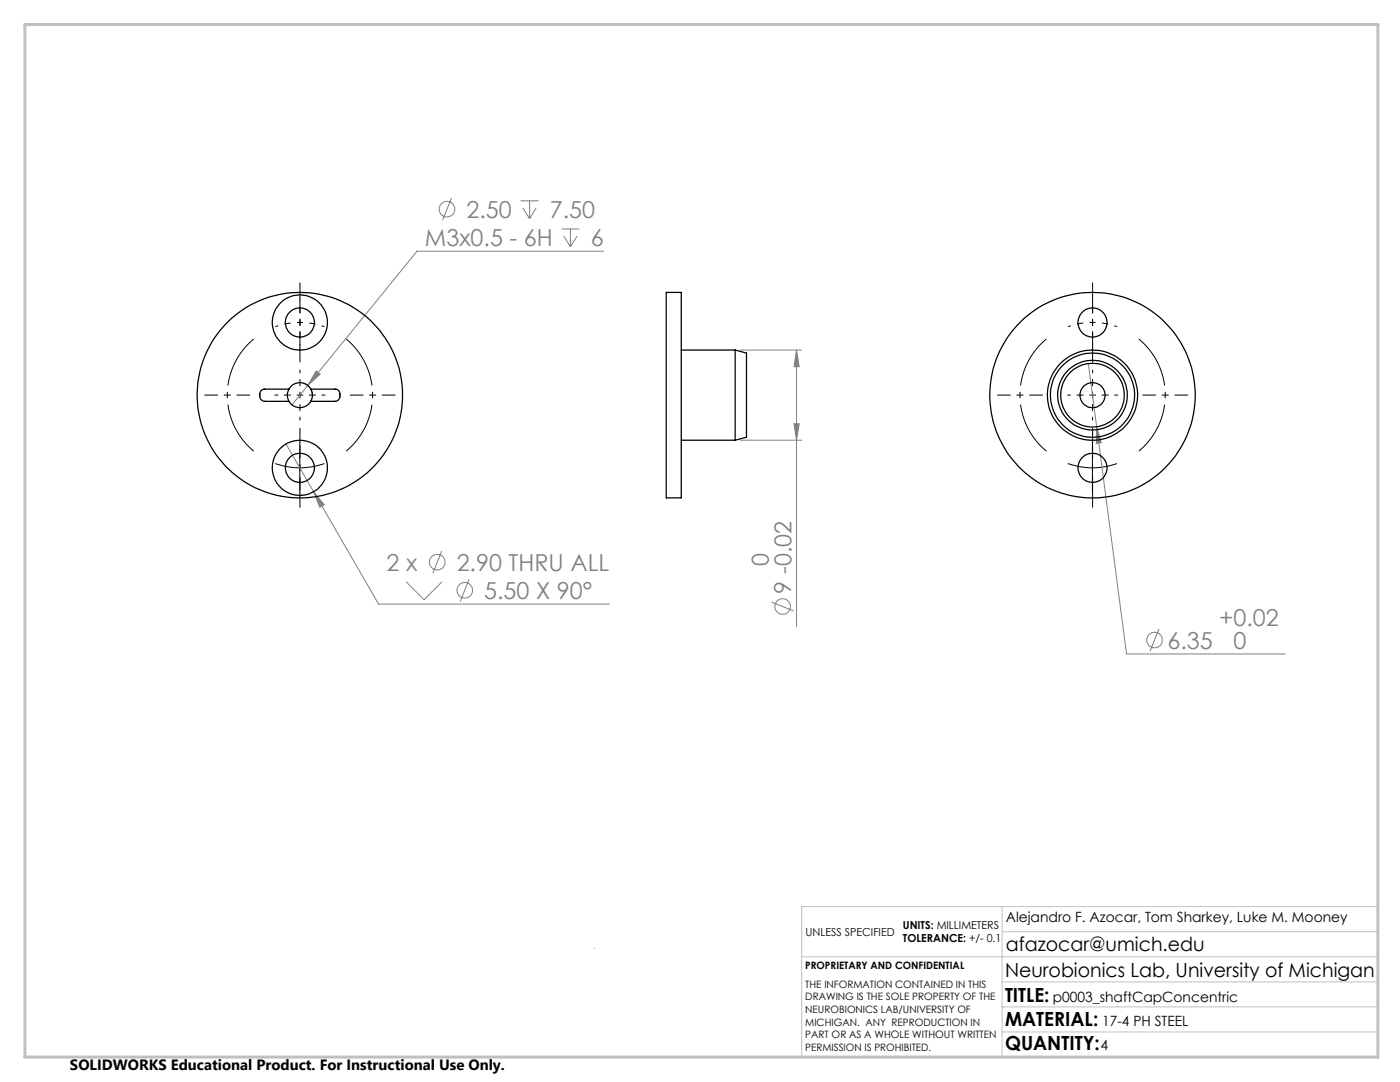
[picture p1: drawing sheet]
<svg xmlns="http://www.w3.org/2000/svg" width="279mm" height="216mm" viewBox="0 0 279 216" stroke-linecap="round" stroke-linejoin="round" font-family="sans-serif">
<g fill="none" stroke="#808080" stroke-width=".2">
<path d="M90.1 39.5l-1.8 4.5M103.9 40.1h3.6M104.4 41.5l1.3 2.1M105.7 40.1v3.5M107 41.5l-1.3 2.1M112.1 45.7h3.5M112.5 47.1l1.3 2.1M113.8 45.7v3.5M115.2 47.1l-1.4 2.1M120.5 50.1h-37.3l-21.8 26.8M60.6 76.4a2.56 2.56 0 0 1 1.7 2.8M61.4 76.9l-3.1 3.9"/>
<path d="M63.1 74l.8 .7-2.5 2.2zM147.7 69.8h12.3M159 69.8v55.2M159 69.8l.5 3.4h-1zM217.2 72.6l7.6 57.9h31.7M57.1 88.6l18.5 31.9h46M62.6 98.1l2.1 2.6-.9 .5zM147.7 87.8h12.3M158.5 84.6h1l-.5 3.2zM218.9 85.2l.9 3.1-1 .2zM81.1 116.1l3.5 3.6 3.6-3.6M88.2 110l-1.8 4.4"/>
<path d="M93.6 115.6l-1.7 4.4M154 120.1l4.4 1.8M231.3 125.5l-1.8 4.4"/>
<circle cx="89.2" cy="41.7" r="1.55"/>
<circle cx="87.3" cy="112.2" r="1.55"/>
<circle cx="92.7" cy="117.8" r="1.55"/>
<circle cx="156.2" cy="121" r="1.56"/>
<circle cx="230.4" cy="127.7" r="1.56"/>
</g>
<path d="M59.9 64.3a14.5 14.5 0 0 0-4.9 .9M59.9 64.3a14.5 14.5 0 0 1 4.9 .9M218 64.3a14.5 14.5 0 0 0-4.9 .9M218 64.3a14.5 14.5 0 0 1 5 .9" fill="none" stroke="#000" stroke-width=".2" stroke-dasharray="15.2 1.3 1.3 1.3" stroke-dashoffset="14.6" stroke-linecap="butt"/>
<path d="M50.6 67.6a14.5 14.5 0 0 0 0 22.4M208.8 67.6a14.5 14.5 0 0 0 0 22.4M69.1 90a14.5 14.5 0 0 0 0-22.4M227.3 90a14.5 14.5 0 0 0 0-22.4" fill="none" stroke="#000" stroke-width=".2" stroke-dasharray="15.2 1.3 1.3 1.3" stroke-dashoffset="4.4" stroke-linecap="butt"/>
<path d="M54.9 92.5a14.6 14.6 0 0 0 9.8 0M59.8 88.3v10.1M213.1 92.5a14.6 14.6 0 0 0 9.8 0M218 88.3v10.1" fill="none" stroke="#000" stroke-width=".2"/>
<path d="M59.9 59.3v-2.9M218 59.3v-2.9M59.9 69.3v2.9M218 69.3v2.9M59.9 98.3v2.9M59.9 88.3v-2.9M218 98.3v2.9M218 88.3v-2.9" fill="none" stroke="#000" stroke-width=".2" stroke-dasharray="15.2 1.3 1.3 1.3"/>
<path d="M59.9 78.8v-5M59.9 78.8h-5M59.9 78.8v5M59.9 78.8h5M59.9 64.3v-5M59.9 64.3v5M218 78.8v-5M218 78.8h-5M218 78.8v5M218 78.8h5M218 64.3v-5M218 64.3v5" fill="none" stroke="#000" stroke-width=".2" stroke-dasharray="15.2 1.3 1.3 1.3" stroke-dashoffset="14.6"/>
<path d="M49.9 78.8h-9M59.9 68.8v-9M69.9 78.8h9M208 78.8h-9M218 68.8v-9M228 78.8h9M59.9 88.8v9M218 88.8v9" fill="none" stroke="#000" stroke-width=".2" stroke-dasharray="15.2 1.3 1.3 1.3" stroke-dashoffset="12.6"/>
<path d="M118.6 189.2v.1M160 190.9h115M200 185.9h75M200 180.9v30M200 195.9h75M275 180.9h-115v30M200 205.9h75M200 200.9h75" fill="none" stroke="#c0c0c0" stroke-width=".2"/>
<path d="M5 4.9h270v206h-270z" fill="none" stroke="#c0c0c0" stroke-width=".6"/>
<g fill="#808080">
<path d="M63.1 74l-1.7 2.9 2.5-2.2zM62.6 98.1l1.2 3.1 .9-.5zM218.9 85.2l-.1 3.3 1-.2z"/>
<path d="M159 69.8l.5 3.4h-1zM158.5 84.6h1l-.5 3.2z"/>
</g>
<g fill="none" stroke="#000" stroke-width=".25">
<path d="M133 58.3h3v41h-3zM57.6 77.6h-4.8a1.26 1.26 0 0 0-1 1.1 1.26 1.26 0 0 0 .7 1.3l5.1 .1M57.6 77.6a2.49 2.49 0 0 1 4.4 0M57.6 77.6a2.49 2.49 0 0 0 0 2.5M62 77.6h4.9a1.26 1.26 0 0 1 1 1.1 1.26 1.26 0 0 1-.7 1.3l-5.2 .1M62 77.6a2.49 2.49 0 0 1 0 2.5M136 69.8h10.7M146.7 69.8l2.3 .6v16.8l-2.3 .6M146.7 69.8v18M57.6 80.1a2.52 2.52 0 0 0 4.4 0M136 87.8h10.7"/>
<circle cx="59.8" cy="78.9" r="20.5"/>
<circle cx="59.8" cy="64.3" r="5.5"/>
<circle cx="59.8" cy="64.3" r="2.89"/>
<circle cx="218" cy="78.9" r="9"/>
<circle cx="218" cy="78.9" r="2.51"/>
<circle cx="218" cy="78.8" r="7"/>
<circle cx="218" cy="78.8" r="6.3"/>
<circle cx="218" cy="78.8" r="20.5"/>
<circle cx="218" cy="78.8" r="8.4"/>
<circle cx="218" cy="64.3" r="2.89"/>
<circle cx="59.8" cy="93.3" r="5.5"/>
<circle cx="59.8" cy="93.3" r="2.89"/>
<circle cx="218" cy="93.3" r="2.89"/>
</g>
<g font-size="4.7" fill="#808080">
<text x="93.1" y="43.4">2.50</text>
<text x="109.7" y="43.4">7.50</text>
<text x="84.8" y="49">M3x0.5 - 6H</text>
<text x="117.9" y="49">6</text>
<text x="77.2" y="113.9">2 x</text>
<text x="91.1" y="113.9">2.90 THRU ALL</text>
<text x="153.4" y="113" transform="rotate(-90 153.4 113)">0</text>
<text x="96.6" y="119.5">5.50 X 90°</text>
<text x="157.9" y="118.4" transform="rotate(-90 157.9 118.4)">9 -0.02</text>
<text x="243.3" y="124.9">+0.02</text>
<text x="233" y="129.4">6.35</text>
<text x="246.2" y="129.5">0</text>
</g>
<g font-size="3.9">
<text x="200.7" y="189.8">afazocar@umich.edu</text>
<text x="200.6" y="194.9">Neurobionics Lab, University of Michigan</text>
<text x="200.6" y="199.8">TITLE:</text>
<text x="200.6" y="209.5">QUANTITY:</text>
<text x="200.6" y="204.6">MATERIAL:</text>
</g>
<text font-size="3" x="14" y="213.5">SOLIDWORKS Educational Product. For Instructional Use Only.</text>
<g font-size="2.8">
<text x="200.7" y="183.9">Alejandro F. Azocar, Tom Sharkey, Luke M. Mooney</text>
<text x="210.1" y="199.8">p0003_shaftCapConcentric</text>
<text x="219.7" y="209.5">4</text>
<text x="220" y="204.6">17-4 PH STEEL</text>
</g>
<g font-size="2.2">
<text x="180.2" y="185.3">UNITS: MILLIMETERS</text>
<text x="160.8" y="186.8">UNLESS SPECIFIED</text>
<text x="180.2" y="188">TOLERANCE: +/- 0.1</text>
</g>
<g font-size="2">
<text x="160.7" y="193.4">PROPRIETARY AND CONFIDENTIAL</text>
<text x="160.7" y="197.1">THE INFORMATION CONTAINED IN THIS</text>
<text x="160.7" y="199.6">DRAWING IS THE SOLE PROPERTY OF THE</text>
<text x="160.7" y="202.1">NEUROBIONICS LAB/UNIVERSITY OF</text>
<text x="160.7" y="204.6">MICHIGAN. ANY REPRODUCTION IN</text>
<text x="160.7" y="207.2">PART OR AS A WHOLE WITHOUT WRITTEN</text>
<text x="160.7" y="209.7">PERMISSION IS PROHIBITED.</text>
</g>
</svg>
